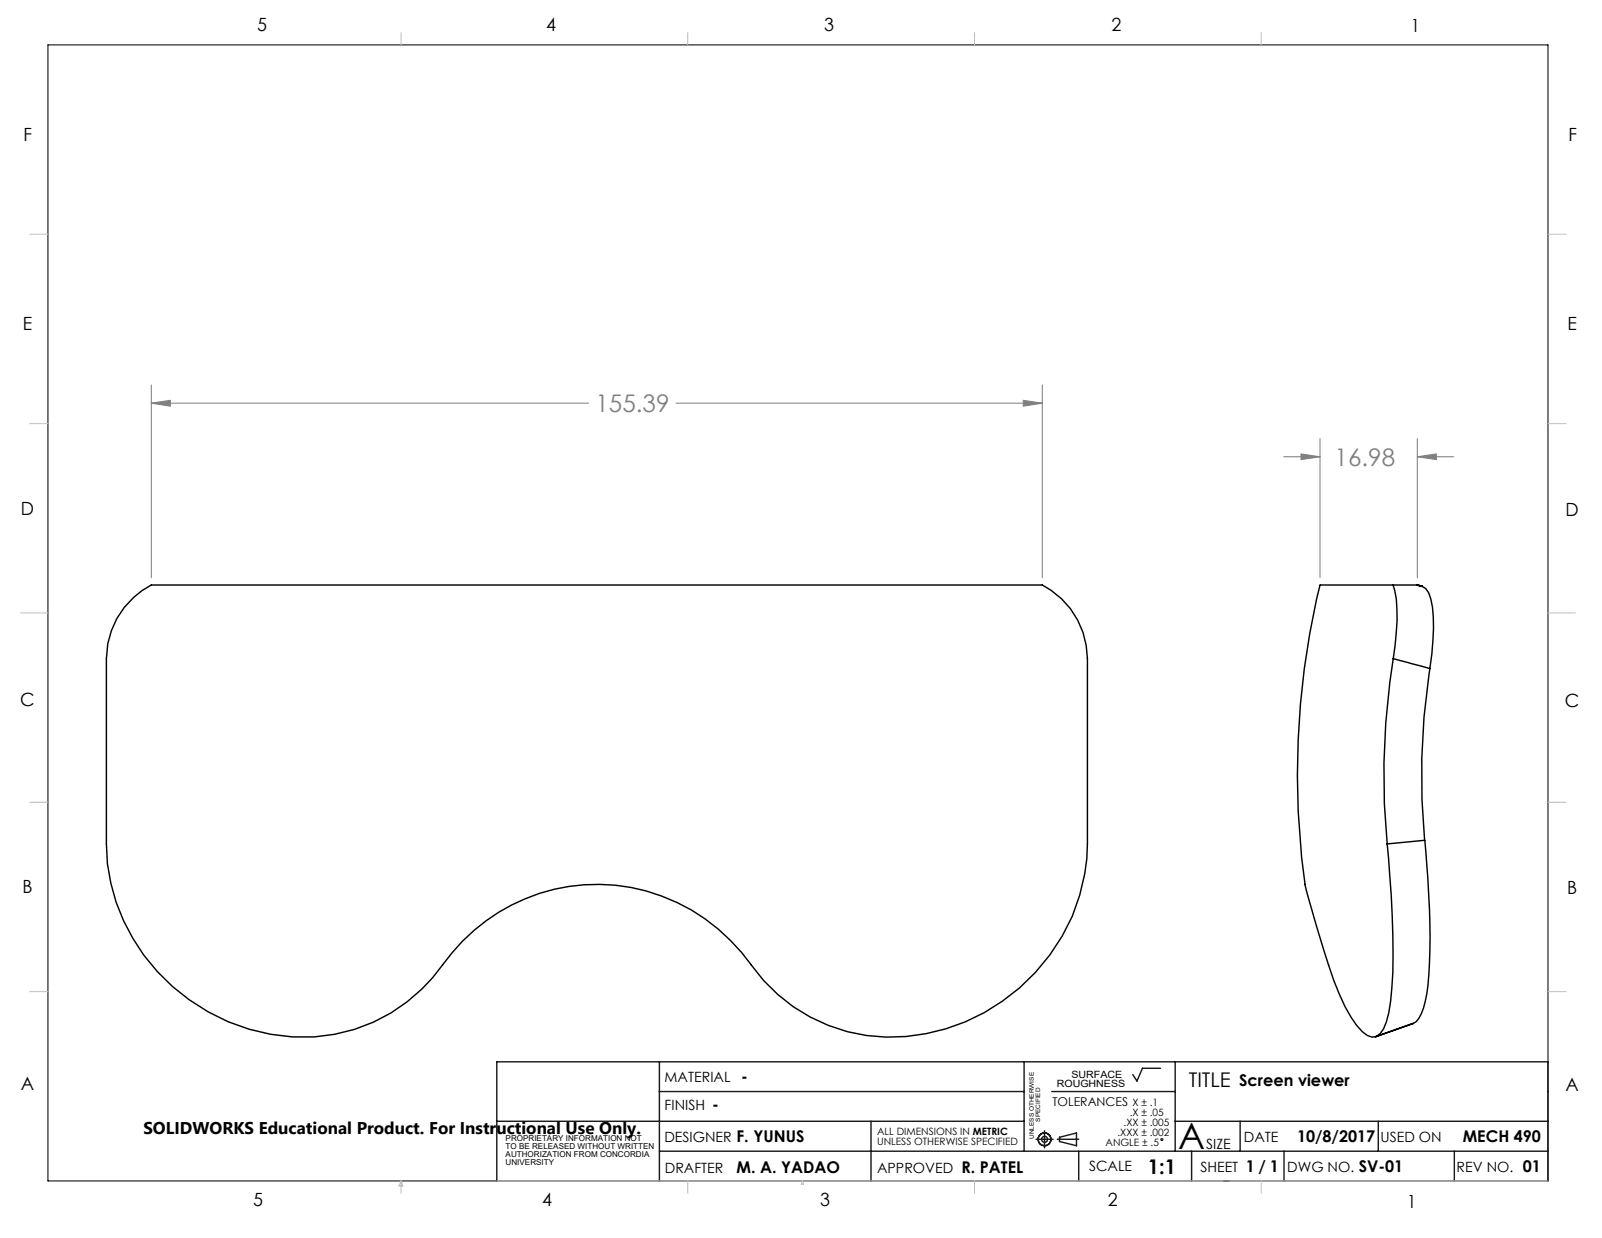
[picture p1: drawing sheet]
<svg xmlns="http://www.w3.org/2000/svg" width="279mm" height="216mm" viewBox="0 0 279 216" stroke-linecap="round" stroke-linejoin="round" font-family="sans-serif">
<g fill="none" stroke="#000" stroke-width=".18">
<path d="M8.4 7.8h261.6v198.2h-261.6z"/>
<circle cx="202.6" cy="198.7" r=".17"/>
</g>
<g fill="none" stroke="#191924" stroke-width=".25">
<path d="M86.6 195.5h92M115 185.2v20.8M115 190.4h63.6M151.9 195.5v10.5M178.6 185.2v15.6M180.7 198.7h3M182.2 197.2v3M183.4 190.4h21.6M184.4 198.7h3.7M184.8 198.3l2.9-.7v2.2l-2.9-.7zM202.4 186.3h-3.2l-.9 2.2-.7-1.1M205 185.2v15.6"/>
<path d="M205 195.5h65M216.3 195.5v5.3M240.4 195.5v5.3M86.6 206v-20.8h183.4v20.8M115 200.8h155M188.1 200.8v5.2M207.8 200.8v5.2M213.4 206h.9M223.9 200.8v5.2M253.6 200.8v5.2"/>
<circle cx="182.2" cy="198.7" r="1.11"/>
<circle cx="182.2" cy="198.7" r=".51"/>
</g>
<path d="M26.4 70.3l3.3-.5v1zM26.4 67.1v33.7M26.4 70.3h76.3M117.9 70.3h63.9M178.5 69.8l3.3 .5-3.3 .5zM181.8 67.1v33.7M223.9 79.7h6.3M226.9 79.2l3.3 .5-3.3 .5zM230.2 76.5v24.3M247.2 79.7l3.3-.5v1zM247.2 76.5v24.3M247.2 79.7h6.3" fill="none" stroke="#808080" stroke-width=".18"/>
<g fill="none" stroke="#c0c0c0" stroke-width=".18">
<path d="M70 5.7v2.1M119.9 5.7v2.1M170 5.7v2.1M220 5.7v2.1M5.2 40.9h3.2M270 40.9h3.2M5.2 73.9h3.2M270 73.9h3.2M3.6 106.9h4.8M270 106.9h4.7M5.2 139.9h3.2M270 139.9h3.2"/>
<path d="M5.2 172.9h3.2M270 172.9h3.2M70 206v2.1M70 206l.3 .8h-.7zM86.6 206h183.4M119.9 206v2.1M139.9 206l.3 .5h-.5zM170 206v2.1M220 206v2.1"/>
</g>
<path d="M178.5 69.8l3.3 .5-3.3 .5zM26.4 70.3l3.3-.5v1zM226.9 79.2l3.3 .5-3.3 .5zM247.2 79.7l3.3-.5v1z" fill="#808080"/>
<path d="M23.3 104.2l1.5-1.2 1.6-1h155.4a14.6 14.6 0 0 1 7.9 12.9v32.3a34.4 34.4 0 0 1-21.4 31 31 31 0 0 1-29.9-2.6l-2.8-2.2-2.4-2.4-2.2-2.7a32.8 32.8 0 0 0-53.8 0 30 30 0 0 1-33.7 11.2 34.4 34.4 0 0 1-24.9-32.3v-31.7a14.6 14.6 0 0 1 4.7-11.3zM230.2 102a139.3 139.3 0 0 0-2.6 52.2M230.3 102h12.7M243 102a16.1 16.1 0 0 1 .7 6.2l-.4 4.4-.3 2.3M243 102h3.7a2.66 2.66 0 0 1 2.9 2.5 33.8 33.8 0 0 1-.2 12.1M243 114.9a126.8 126.8 0 0 0-1.1 32.3M243 114.9l6.4 1.7M247.2 102l.8 .2zM249.4 116.6a120 120 0 0 0-.9 29.9l-6.6 .7M241.9 147.2a166.9 166.9 0 0 1 .8 25.1 19.1 19.1 0 0 1-1.4 7.1l-.6 .9-.7 .5-.7 .1-.8-.3a12.3 12.3 0 0 1-3.9-5 102.6 102.6 0 0 1-5.4-15.4l-1.6-6M248.5 146.5a145.4 145.4 0 0 1 .6 25.2 15.6 15.6 0 0 1-1.7 5.9l-.4 .6-.6 .3M246.5 178.5l-6.6 2.3 6.6-2.3" fill="none" stroke="#000" stroke-width=".25"/>
<text font-size="6.3" x="205.5" y="200.4">A</text>
<g font-size="4.2" fill="#808080">
<text x="103.9" y="71.9">155.39</text>
<text x="232.8" y="81.2">16.98</text>
</g>
<g font-size="3.5">
<text x="207.3" y="189.5">TITLE</text>
<text x="200.2" y="204.7">1:1</text>
</g>
<g font-size="3.2">
<text x="44.8" y="5.4">5</text>
<text x="95.3" y="5.3">4</text>
<text x="143.7" y="5.4">3</text>
<text x="193.9" y="5.4">2</text>
<text x="246.1" y="5.7">1</text>
<text x="4.1" y="24.5">F</text>
<text x="273.5" y="24.7">F</text>
<text x="4" y="57.5">E</text>
<text x="273.4" y="57.6">E</text>
<text x="3.6" y="89.8">D</text>
<text x="273.1" y="90">D</text>
<text x="3.5" y="123.1">C</text>
<text x="272.9" y="123.3">C</text>
<text x="3.9" y="155.7">B</text>
<text x="273.3" y="155.9">B</text>
<text x="3.6" y="190.2">A</text>
<text x="273" y="190.3">A</text>
<text x="44.2" y="210.4">5</text>
<text x="94.6" y="210.3">4</text>
<text x="143.1" y="210.4">3</text>
<text x="193.2" y="210.3">2</text>
<text x="245.4" y="210.6">1</text>
</g>
<text font-size="3" x="25" y="197.8">SOLIDWORKS Educational Product. For Instructional Use Only.</text>
<g font-size="2.8">
<text x="129.3" y="188.7">-</text>
<text x="216.1" y="189.5">Screen viewer</text>
<text x="124.2" y="193.6">-</text>
<text x="128.5" y="199.2">F. YUNUS</text>
<text x="226.2" y="199.2">10/8/2017</text>
<text x="255.1" y="199.2">MECH 490</text>
<text x="128.5" y="204.5">M. A. YADAO</text>
<text x="167.7" y="204.5">R. PATEL</text>
<text x="217.3" y="204.4">1 / 1</text>
<text x="237" y="204.4">SV-01</text>
<text x="265.6" y="204.4">01</text>
</g>
<g font-size="2.5">
<text x="115.9" y="188.7">MATERIAL</text>
<text x="115.9" y="193.6">FINISH</text>
<text x="115.9" y="199.2">DESIGNER</text>
<text x="210.4" y="200.4">SIZE</text>
<text x="216.9" y="199.2">DATE</text>
<text x="240.8" y="199.2">USED ON</text>
<text x="115.9" y="204.5">DRAFTER</text>
<text x="153" y="204.5">APPROVED</text>
<text x="189.9" y="204.3">SCALE</text>
<text x="209.4" y="204.4">SHEET</text>
<text x="224.5" y="204.4">DWG NO.</text>
<text x="254" y="204.4">REV NO.</text>
</g>
<text font-size="2.1" x="183.6" y="192.8">TOLERANCES</text>
<g font-size="1.8">
<text x="196" y="196.4">.XX ± .005</text>
<text x="197" y="194.6">.X ± .05</text>
<text x="197.5" y="192.8">X ± .1</text>
<text x="153" y="198">ALL DIMENSIONS IN METRIC</text>
<text x="153" y="199.8">UNLESS OTHERWISE SPECIFIED</text>
<text x="192.8" y="199.9">ANGLE ± .5</text>
<text x="194.9" y="198.1">.XXX ± .002</text>
</g>
<g font-size="1.7">
<text x="184.3" y="189.6">ROUGHNESS</text>
<text x="186.9" y="187.9">SURFACE</text>
</g>
<g font-size="1.4">
<text x="88.2" y="199">PROPRIETARY INFORMATION NOT</text>
<text x="88.2" y="200.4">TO BE RELEASED WITHOUT WRITTEN</text>
<text x="88.2" y="201.8">AUTHORIZATION FROM CONCORDIA</text>
<text x="88.2" y="203.3">UNIVERSITY</text>
</g>
<g font-size="1.1">
<text x="181.4" y="195.6" transform="rotate(-90 181.4 195.6)">SPECIFIED</text>
<text x="180.3" y="198.6" transform="rotate(-90 180.3 198.6)">UNLESS OTHERWISE</text>
</g>
</svg>
